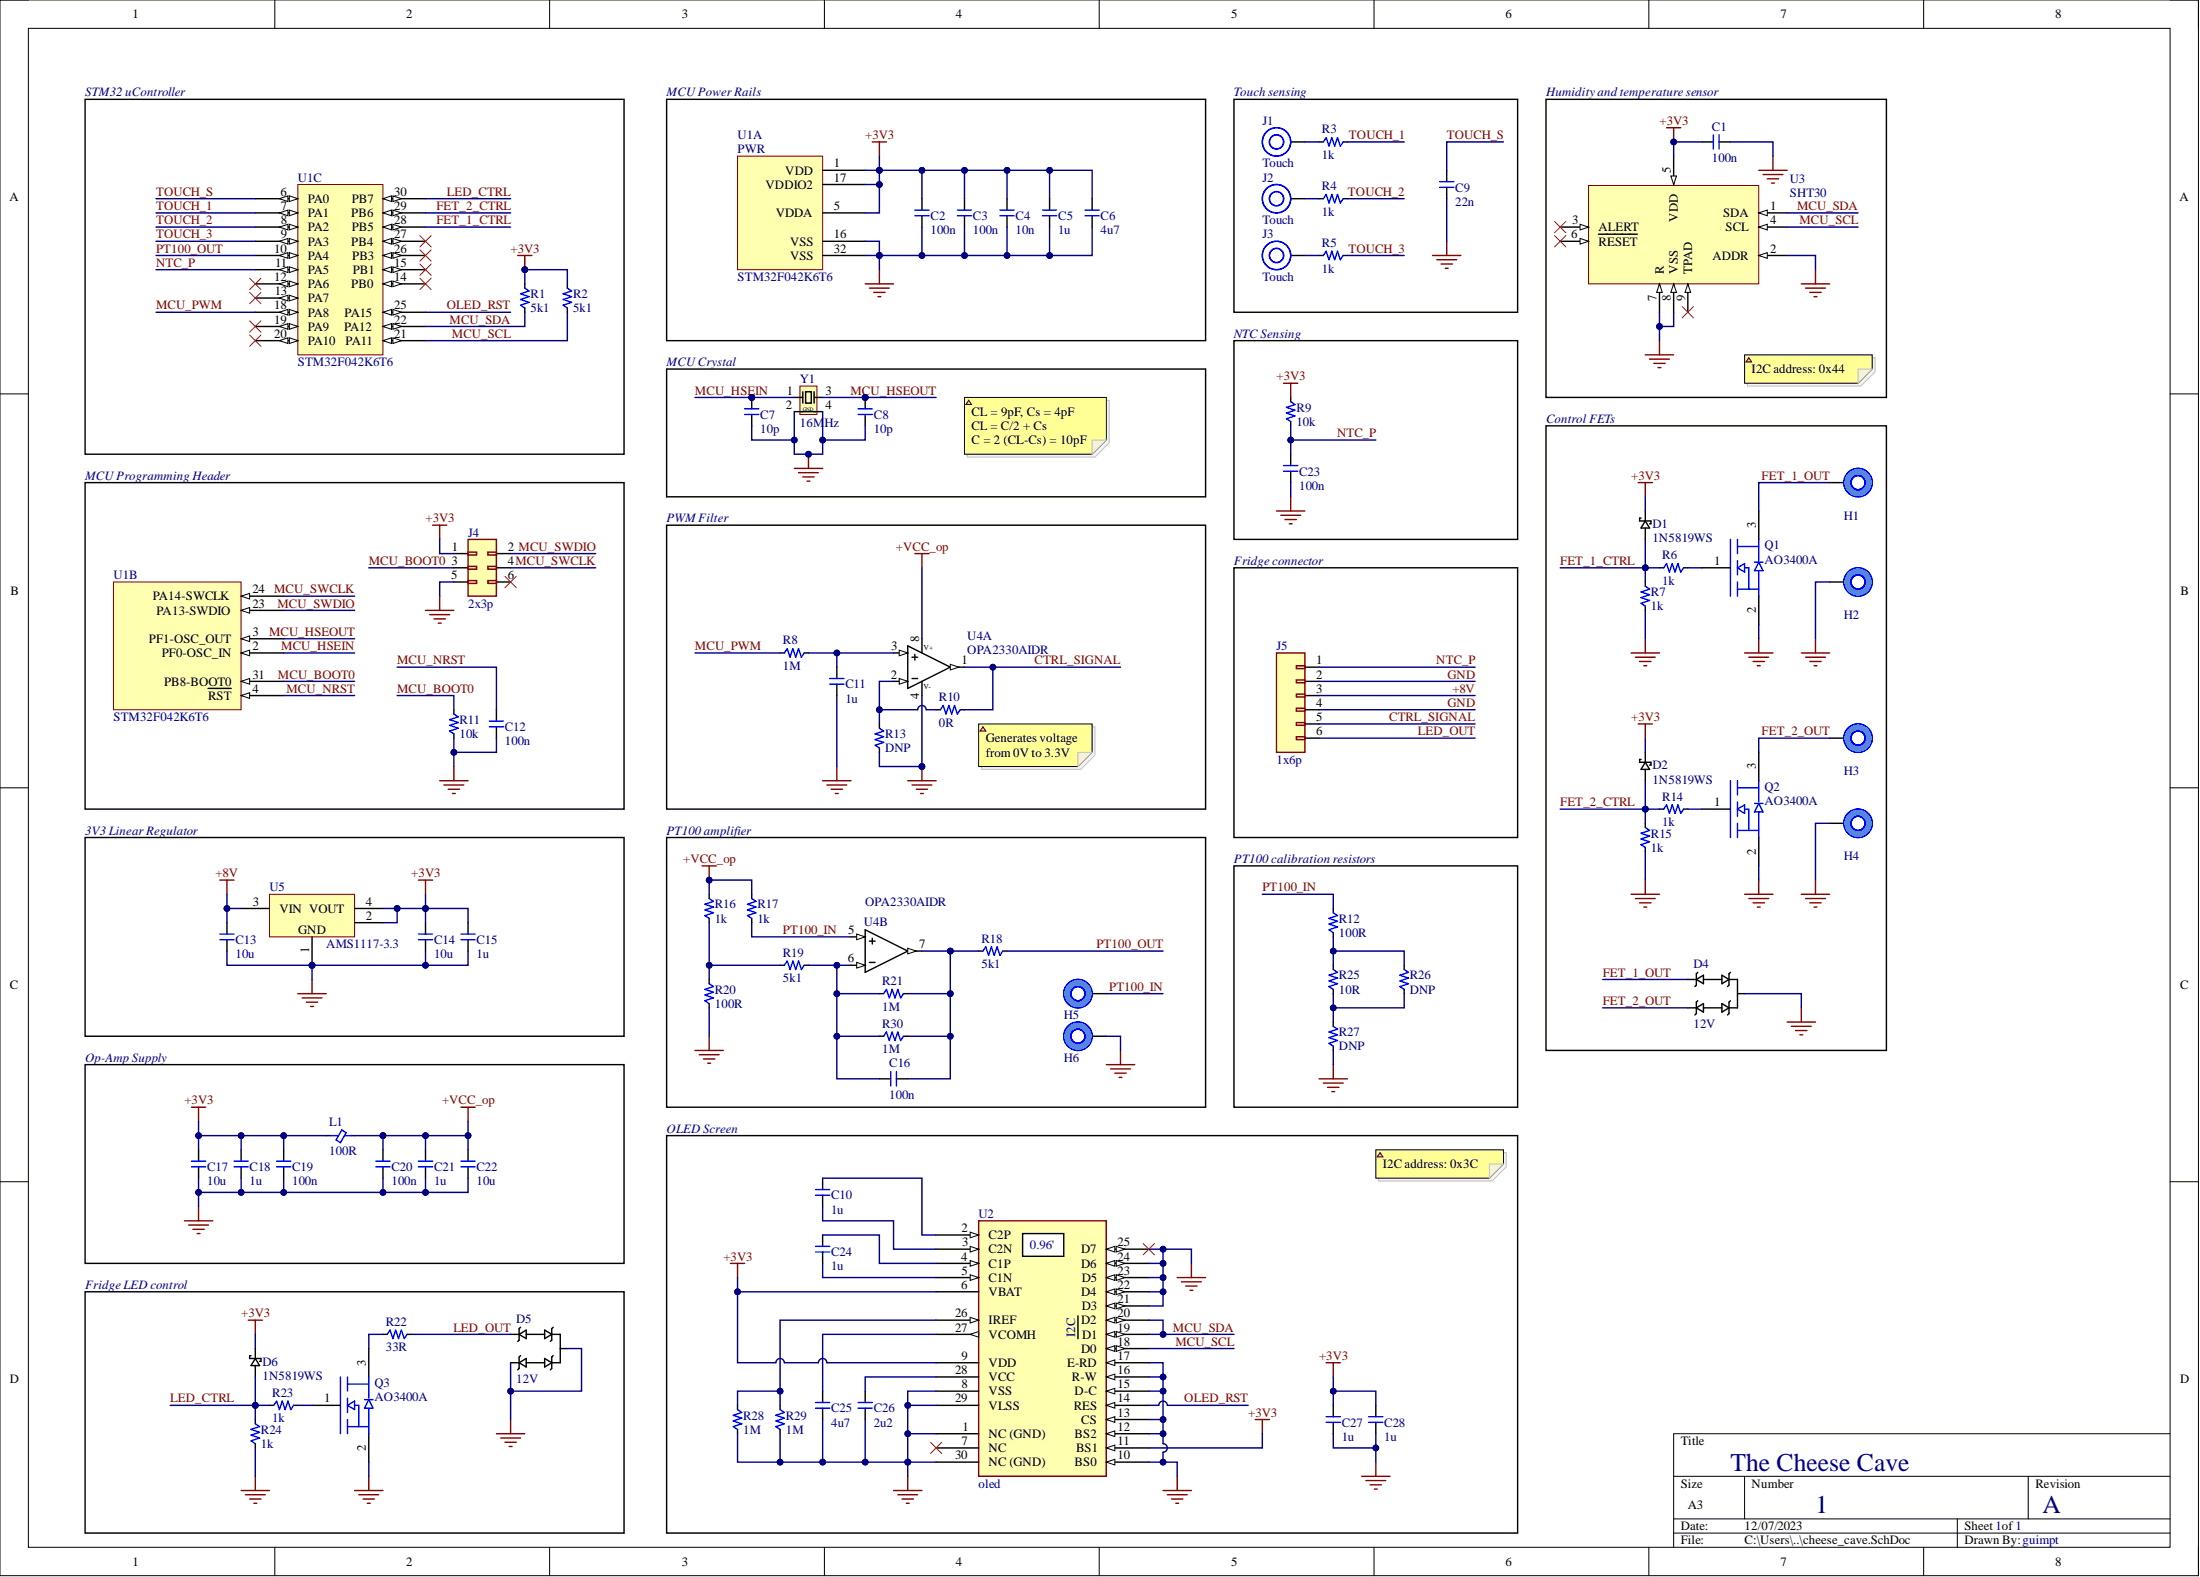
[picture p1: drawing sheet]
# Altium project cheese_cave.PrjPcb
1 sheet, 84 parts. Net scope: global (net labels, ports and power ports of the same name join across sheets).
Board file: cheese_cave.PcbDoc

## Sheet cheese_cave.SchDoc
size A3; SheetNumber: 1; SheetTotal: 1

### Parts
C1  100n  [C0402]
C2  100n  [C0402]
C3  100n  [C0402]
C4  10n  [C0402]
C5  1u  [C0805]
C6  4u7  [C0805]
C7  10p  [C0402]
C8  10p  [C0402]
C9  22n  [C0402]
C10  1u  [C0805]
C11  1u  [C0805]
C12  100n  [C0402]
C13  10u  [C0805]
C14  10u  [C0805]
C15  1u  [C0805]
C16  100n  [C0402]
C17  10u  [C0805]
C18  1u  [C0805]
C19  100n  [C0402]
C20  100n  [C0402]
C21  1u  [C0805]
C22  10u  [C0805]
C23  100n  [C0402]
C24  1u  [C0805]
C25  4u7  [C0805]
C26  2u2  [C0805]
C27  1u  [C0805]
C28  1u  [C0805]
D1  1N5819WS  [SOD323]
D2  1N5819WS  [SOD323]
D4  12V  [SOT23_protek]
D5  12V  [SOT23_protek]
D6  1N5819WS  [SOD323]
H1  1x1  [1x1p]  (value not drawn)  (no BOM)
H2  1x1  [1x1p]  (value not drawn)  (no BOM)
H3  1x1  [1x1p]  (value not drawn)  (no BOM)
H4  1x1  [1x1p]  (value not drawn)  (no BOM)
H5  1x1  [1x1p]  (value not drawn)  (no BOM)
H6  1x1  [1x1p]  (value not drawn)  (no BOM)
J1  Touch  [F10-10-6.5-0.4 Z]  (no BOM)
J2  Touch  [F10-10-6.5-0.4 Z]  (no BOM)
J3  Touch  [F10-10-6.5-0.4 Z]  (no BOM)
J4  2x3p  [2x3p_conn]
J5  1x6p  [1X6P_CONN]
L1  100R  [L0805]
Q1  AO3400A  [SOT23_alphaomega]
Q2  AO3400A  [SOT23_alphaomega]
Q3  AO3400A  [SOT23_alphaomega]
R1  5k1  [R0402]
R2  5k1  [R0402]
R3  1k  [R0402]
R4  1k  [R0402]
R5  1k  [R0402]
R6  1k  [R0402]
R7  1k  [R0402]
R8  1M  [R0402]
R9  10k  [R0402]
R10  0R  [R0402]
R11  10k  [R0402]
R12  100R  [R0402]
R13  DNP  [R0402]
R14  1k  [R0402]
R15  1k  [R0402]
R16  1k  [R0402]
R17  1k  [R0402]
R18  5k1  [R0402]
R19  5k1  [R0402]
R20  100R  [R0402]
R21  1M  [R0402]
R22  33R  [R0402]
R23  1k  [R0402]
R24  1k  [R0402]
R25  10R  [R0402]
R26  DNP  [R0402]
R27  DNP  [R0402]
R28  1M  [R0402]
R29  1M  [R0402]
R30  1M  [R0402]
U1  STM32F042K6T6  [LQFP32-ST]  (parts A,B,C of 3)
U2  oled  [OLED_096_SSD1306]
U3  SHT30  [SHT30-DIS-B2.5KS]
U4  OPA2330AIDR  [SOIC8]  (parts A,B of 2)
U5  AMS1117-3.3  [SOT223]
Y1  16MHz  [SMD3225-4P]

### Blocks framed on the sheet
STM32 uController: R1 R2 U1
MCU Power Rails: C2-C6 U1
Touch sensing: C9 J1-J3 R3-R5
Humidity and temperature sensor: C1 U3
NTC Sensing: C23 R9
MCU Crystal: C7 C8 Y1
Control FETs: D1 D2 D4 H1-H4 Q1 Q2 R6 R7 R14 R15
MCU Programming Header: C12 J4 R11 U1
PWM Filter: C11 R8 R10 R13 U4
Fridge connector: J5
3V3 Linear Regulator: C13-C15 U5
PT100 amplifier: C16 H5 H6 R16-R21 R30 U4
PT100 calibration resistors: R12 R25-R27
Op-Amp Supply: C17-C22 L1
OLED Screen: C10 C24-C28 R28 R29 U2
Fridge LED control: D5 D6 Q3 R22-R24

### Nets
+3V3: C1.1 C2.2 C3.2 C4.2 C5.2 C6.2 C14.2 C15.2 C17.2 C18.2 C19.2 C27.1 C28.1 D1.2 D2.2 D6.2 J4.1 L1.1 R1.1 R2.1 R9.2 U1.1(VDD) U1.5(VDDA) U1.17(VDDIO2) U2.6(VBAT) U2.9(VDD) U2.11(BS1) U3.5(VDD) U5.2(VOUT) U5.4(VOUT)
+8V: C13.2 J5.3 U5.3(VIN)
+VCC_op: C20.2 C21.2 C22.2 L1.2 R16.2 R17.2 U4.8(V+)
GND: C1.2 C2.1 C3.1 C4.1 C5.1 C6.1 C7.1 C8.1 C9.1 C11.1 C12.1 C13.1 C14.1 C15.1 C17.1 C18.1 C19.1 C20.1 C21.1 C22.1 C23.1 C25.2 C26.2 C27.2 C28.2 D4.3 D5.2 D5.3 H2.1 H4.1 H6.1 J4.5 J5.2 J5.4 Q1.2 Q2.2 Q3.2 R7.1 R11.1 R13.1 R15.1 R20.1 R24.1 R27.1 R28.1 R29.1 U1.16(VSS) U1.32(VSS) U2.1(NC_(GND)) U2.8(VSS) U2.10(BS0) U2.12(BS2) U2.13(CS) U2.15(D-C) U2.16(R-W) U2.17(E-RD) U2.21(D3) U2.22(D4) U2.23(D5) U2.24(D6) U2.25(D7) U2.29(VLSS) U2.30(NC_(GND)) U3.2(ADDR) U3.7(R) U3.8(VSS) U4.4(V-) U5.1(GND) Y1.2 Y1.4
CTRL_SIGNAL: J5.5 R10.2 U4.1(outA)
FET_1_CTRL: D1.1 R6.2 R7.2 U1.28(PB5)
FET_1_OUT: D4.1 H1.1 Q1.3
FET_2_CTRL: D2.1 R14.2 R15.2 U1.29(PB6)
FET_2_OUT: D4.2 H3.1 Q2.3
LED_CTRL: D6.1 R23.2 R24.2 U1.30(PB7)
LED_OUT: D5.1 J5.6 R22.2
MCU_BOOT0: J4.3 R11.2 U1.31(PB8-BOOT0)
MCU_HSEIN: C7.2 U1.2(PF0-OSC_IN) Y1.1
MCU_HSEOUT: C8.2 U1.3(PF1-OSC_OUT) Y1.3
MCU_NRST: C12.2 U1.4(~{RST})
MCU_PWM: R8.2 U1.18(PA8)
MCU_SCL: R2.2 U1.21(PA11) U2.18(D0) U3.4(SCL)
MCU_SDA: R1.2 U1.22(PA12) U2.19(D1) U2.20(D2) U3.1(SDA)
MCU_SWCLK: J4.4 U1.24(PA14-SWCLK)
MCU_SWDIO: J4.2 U1.23(PA13-SWDIO)
NTC_P: C23.2 J5.1 R9.1 U1.11(PA5)
OLED_RST: U1.25(PA15) U2.14(RES)
PT100_IN: H5.1 R12.2 R17.1 U4.5(INB+)
PT100_OUT: R18.2 U1.10(PA4)
TOUCH_1: R3.1 U1.7(PA1)
TOUCH_2: R4.1 U1.8(PA2)
TOUCH_3: R5.1 U1.9(PA3)
TOUCH_S: C9.2 U1.6(PA0)
NetC10_1: C10.1 U2.3(C2N)
NetC10_2: C10.2 U2.2(C2P)
NetC11_2: C11.2 R8.1 U4.3(INA+)
NetC16_1: C16.1 R18.1 R21.2 R30.2 U4.7(outB)
NetC16_2: C16.2 R19.2 R21.1 R30.1 U4.6(INB-)
NetC24_1: C24.1 U2.4(C1P)
NetC24_2: C24.2 U2.5(C1N)
NetC25_1: C25.1 U2.27(VCOMH)
NetC26_1: C26.1 U2.28(VCC)
NetJ1_1: J1.1 R3.2
NetJ2_1: J2.1 R4.2
NetJ3_1: J3.1 R5.2
NetQ1_1: Q1.1 R6.1
NetQ2_1: Q2.1 R14.1
NetQ3_1: Q3.1 R23.1
NetQ3_3: Q3.3 R22.1
NetR10_1: R10.1 R13.2 U4.2(INA-)
NetR12_1: R12.1 R25.2 R26.2
NetR16_1: R16.1 R19.1 R20.2
NetR25_1: R25.1 R26.1 R27.2
NetR28_2: R28.2 R29.2 U2.26(IREF)

Not connected (* = marked no-connect by the designer): J4 6*; U1 12(PA6)* 13(PA7)* 14(PB0)* 15(PB1)* 19(PA9)* 20(PA10)* 26(PB3)* 27(PB4)*; U2 7(NC)*; U3 3(ALERT)* 6(~{RESET})* 9(TPAD)*

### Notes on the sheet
- I2C address: 0x44
- CL = 9pF, Cs = 4pF
  CL = C/2 + Cs
  C = 2 (CL-Cs) = 10pF
- (near R10) Generates voltage from 0V to 3.3V
- I2C address: 0x3C
- The Cheese Cave
- 1
- A
- guimpt

## Assembly variants
BASIC: not fitted R13 R26 R27
